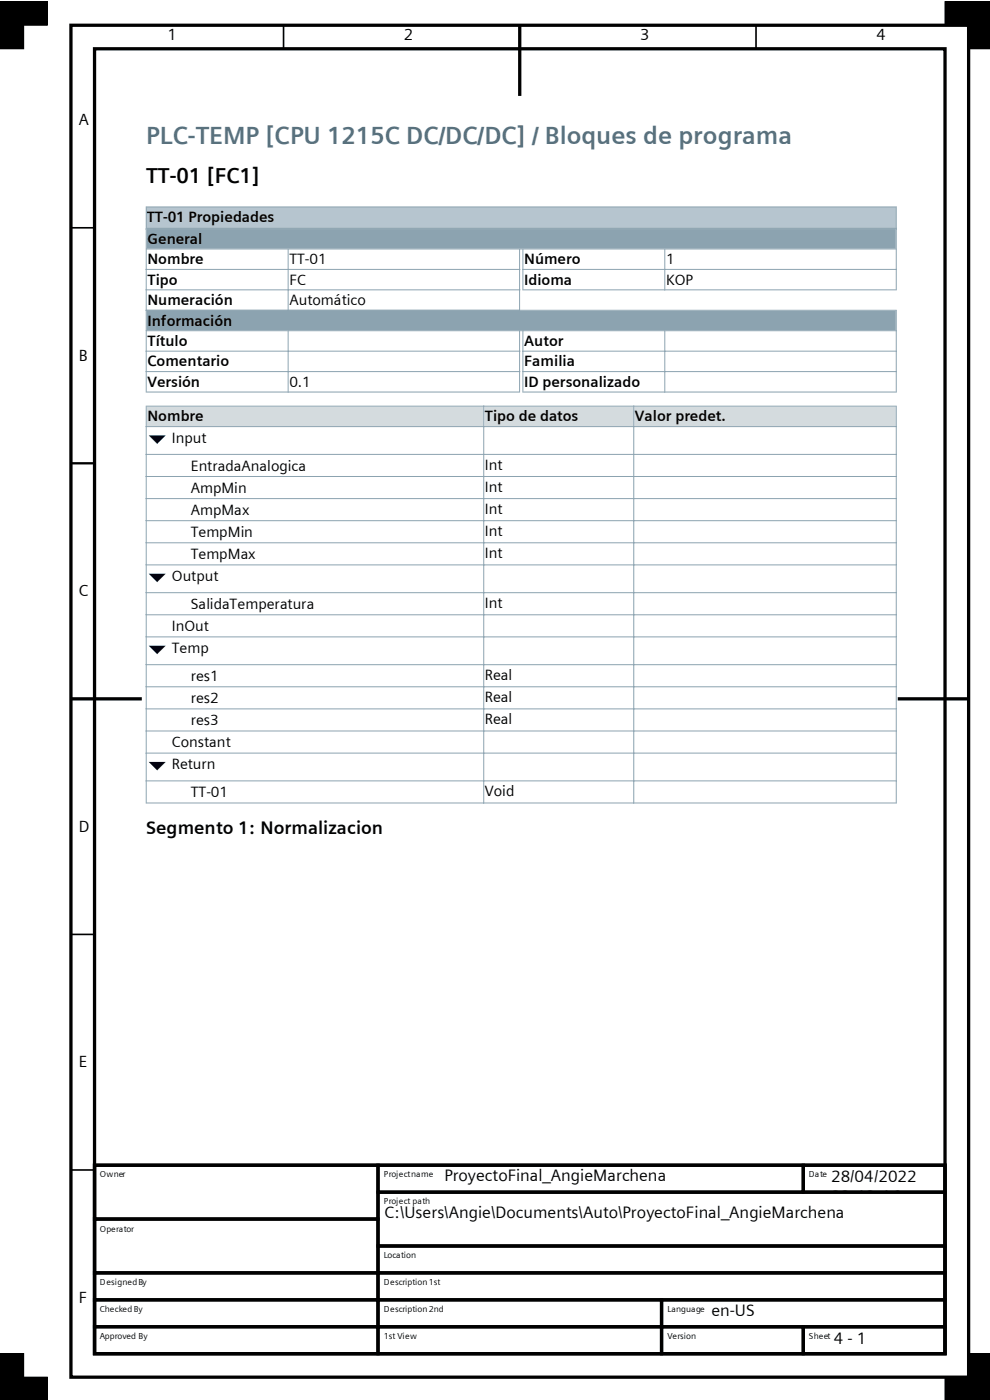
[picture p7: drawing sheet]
<svg xmlns="http://www.w3.org/2000/svg" width="210mm" height="297mm" viewBox="0 0 210 297" stroke-linecap="round" stroke-linejoin="round" font-family="sans-serif">
<path d="M60.2 5.4v5M160.4 5.4v5M15 48.3h5.1M15 98.3h5.1M15 198.2h5.1M15 248.2h5.1" fill="none" stroke="#000" stroke-width=".35"/>
<g fill="none" stroke="#000" stroke-width=".7" stroke-linecap="butt">
<path d="M15 5.4h190.5v286.8h-190.5zM20.1 10.4h180.4v276.8h-180.4zM110.3 5.4v14.9M15 148.3h15.1M190.4 148.3h15.1M20.1 247.2h60.1v11.4h-60.1zM20.1 258.6h60.1v11.4h-60.1zM20.1 247.2h180.4v40h-180.4zM80.2 247.2h90.2v5.7h-90.2zM80.2 252.9h120.3v11.4h-120.3zM170.4 247.2h30.1v5.7h-30.1zM20.1 270h60.1v5.8h-60.1z"/>
<path d="M20.1 275.8h60.1v5.7h-60.1zM80.2 264.3h120.3v5.7h-120.3zM80.2 270h120.3v5.8h-120.3zM80.2 275.8h60.1v5.7h-60.1zM140.3 275.8h60.2v5.7h-60.2zM20.1 281.5h60.1v5.7h-60.1zM80.2 281.5h60.1v5.7h-60.1zM140.3 281.5h30.1v5.7h-30.1zM170.4 281.5h30.1v5.7h-30.1z"/>
</g>
<path d="M0 .4h10v5h-10zM0 .4h5v10h-5zM200.5 .4h5v5h-5zM205.5 .4v10h4.6M205.5 .4h.1M205.5 .4h4.6M5 296.9v-9.7h-5v9.7v-4.7h10v4.7M210.1 292.2h-9.6v4.7M210.1 287.2h-4.6v9.7" fill="none" stroke="#000" stroke-width=".21"/>
<g fill="#000">
<path d="M0 .4h10v5h-10z" fill-rule="evenodd"/>
<path d="M0 .4h5v10h-5z" fill-rule="evenodd"/>
<path d="M200.5 .4h5v5h-5z" fill-rule="evenodd"/>
<path d="M205.5 .4h4.6v10h-4.6z" fill-rule="evenodd"/>
<path d="M0 292.2h10v4.7h-10z" fill-rule="evenodd"/>
<path d="M0 287.2h5v9.7h-5z" fill-rule="evenodd"/>
<path d="M200.5 292.2h9.6v4.7h-9.6z" fill-rule="evenodd"/>
<path d="M205.5 287.2h4.6v9.7h-4.6z" fill-rule="evenodd"/>
</g>
<path d="M31.1 44h158.9v4.2h-158.9z" fill="#b6c5cf"/>
<path d="M30.9 43.9h159.3M31 43.8v4.9M190.1 43.8v4.9" fill="none" stroke="#8ca3b0" stroke-width=".21"/>
<path d="M30.9 48.5h159.3" fill="none" stroke="#8ca3b0" stroke-width=".53"/>
<path d="M31 48.5h159.1v34.7h-159.1z" fill="#fff"/>
<path d="M31.1 48.6h158.9v4.1h-158.9zM31.1 66h158.9v4.1h-158.9z" fill-rule="evenodd" fill="#8ca3b0"/>
<g fill="none" stroke="#8ca3b0" stroke-width=".21">
<path d="M30.9 48.5h159.3M30.9 52.8h159.3M30.9 57.2h79.4M31 48.4v34.9M61.1 52.8v13.1M110.2 52.8v13.1M110.8 57.2h79.4M110.9 52.8v8.8M141 52.8v8.8M190.1 48.4v13.2M30.9 61.5h79.4M30.9 65.8h159.3"/>
<path d="M30.9 70.2h159.3M30.9 74.5h79.4M30.9 78.8h79.4M61.1 70.2v13.1M110.2 70.2v13.1M110.8 61.5h79.4M110.8 74.5h79.4M110.8 78.8h79.4M110.9 70.2v13.1M141 70.2v13.1M190.1 65.7v17.6M30.9 83.2h79.4"/>
<path d="M110.8 83.2h79.4"/>
</g>
<path d="M31 86.1h159.1v84.2h-159.1z" fill="#fff"/>
<path d="M31.1 86.3h71.4v4.1h-71.4zM102.7 86.3h31.7v4.1h-31.7zM134.5 86.3h55.5v4.1h-55.5z" fill-rule="evenodd" fill="#d4dbde"/>
<g fill="#000040">
<path d="M31.5 92.4h3.7l-1.8 1.8z"/>
<path d="M31.5 121.7h3.7l-1.8 1.8z"/>
<path d="M31.5 137h3.7l-1.8 1.8z"/>
<path d="M31.5 161.6h3.7l-1.8 1.8z"/>
</g>
<g fill="none" stroke="#8ca3b0" stroke-width=".21">
<path d="M30.9 86.2h159.3M30.9 90.5h159.3M30.9 96.4h159.3M31 86.1v84.3M102.6 86.1v84.3M134.4 86.1v84.3M190.1 86.1v84.3M30.9 101.1h159.3M30.9 105.8h159.3M30.9 110.5h159.3M30.9 115.2h159.3M30.9 119.8h159.3"/>
<path d="M30.9 125.7h159.3M30.9 130.4h159.3M30.9 135.1h159.3M30.9 141h159.3M30.9 145.7h159.3M30.9 150.4h159.3M30.9 155.1h159.3M30.9 159.8h159.3M30.9 165.7h159.3M30.9 170.4h159.3"/>
</g>
<text font-size="5.3" fill="#59717d" x="31" y="30.5">PLC-TEMP [CPU 1215C DC/DC/DC] / Bloques de programa</text>
<text font-size="4.6" x="31" y="38.8">TT-01 [FC1]</text>
<text font-size="3.9" x="31" y="177">Segmento 1: Normalizacion</text>
<g font-size="3.5">
<text x="94.3" y="250.5">ProyectoFinal_AngieMarchena</text>
<text x="176.3" y="250.8">28/04/2022</text>
<text x="176.3" y="255">23:13:16</text>
<text x="81.5" y="258.4">C:\Users\Angie\Documents\Auto\ProyectoFinal_AngieMarchena</text>
<text x="150.9" y="279.1">en-US</text>
<text x="176.9" y="285.2">4 - 1</text>
</g>
<g font-size="3.4">
<text x="35.6" y="8.6">1</text>
<text x="85.7" y="8.6">2</text>
<text x="135.8" y="8.6">3</text>
<text x="185.9" y="8.6">4</text>
<text x="16.7" y="26.5">A</text>
<text x="16.7" y="76.5">B</text>
<text x="16.7" y="126.5">C</text>
<text x="16.7" y="176.4">D</text>
<text x="16.7" y="226.4">E</text>
<text x="16.7" y="276.4">F</text>
</g>
<g font-size="3.2">
<text x="31.1" y="47.2">TT-01 Propiedades</text>
<text x="31.3" y="51.7">General</text>
<text x="31.3" y="56.1">Nombre</text>
<text x="61.4" y="56.1">TT-01</text>
<text x="111.2" y="56.1">Número</text>
<text x="141.3" y="56.1">1</text>
<text x="31.3" y="60.4">Tipo</text>
<text x="31.3" y="64.7">Numeración</text>
<text x="61.4" y="60.4">FC</text>
<text x="61.4" y="64.7">Automático</text>
<text x="111.2" y="60.4">Idioma</text>
<text x="141.3" y="60.4">KOP</text>
<text x="31.3" y="69.1">Información</text>
<text x="31.3" y="73.4">Título</text>
<text x="31.3" y="77.7">Comentario</text>
<text x="111.2" y="73.4">Autor</text>
<text x="111.2" y="77.7">Familia</text>
<text x="31.3" y="82.1">Versión</text>
<text x="61.4" y="82.1">0.1</text>
<text x="111.2" y="82.1">ID personalizado</text>
<text x="31.3" y="89.4">Nombre</text>
<text x="102.9" y="89.4">Tipo de datos</text>
<text x="134.7" y="89.4">Valor predet.</text>
<text x="36.4" y="93.9">Input</text>
<text x="40.5" y="99.8">EntradaAnalogica</text>
<text x="102.9" y="99.7">Int</text>
<text x="40.5" y="104.5">AmpMin</text>
<text x="102.9" y="104.4">Int</text>
<text x="40.5" y="109.2">AmpMax</text>
<text x="40.5" y="113.9">TempMin</text>
<text x="102.9" y="109">Int</text>
<text x="102.9" y="113.7">Int</text>
<text x="40.5" y="118.6">TempMax</text>
<text x="102.9" y="118.4">Int</text>
<text x="36.4" y="123.3">Output</text>
<text x="40.5" y="129.2">SalidaTemperatura</text>
<text x="102.9" y="129">Int</text>
<text x="36.4" y="133.9">InOut</text>
<text x="36.4" y="138.6">Temp</text>
<text x="40.5" y="144.4">res1</text>
<text x="40.5" y="149.1">res2</text>
<text x="102.9" y="144.3">Real</text>
<text x="102.9" y="148.9">Real</text>
<text x="40.5" y="153.8">res3</text>
<text x="102.9" y="153.6">Real</text>
<text x="36.4" y="158.5">Constant</text>
<text x="36.4" y="163.2">Return</text>
<text x="40.5" y="169.1">TT-01</text>
<text x="102.9" y="168.9">Void</text>
</g>
<g font-size="1.8">
<text x="21.2" y="249.7">Owner</text>
<text x="81.4" y="249.7">Project name</text>
<text x="171.6" y="249.7">Date</text>
<text x="81.4" y="255.5">Project path</text>
<text x="21.2" y="261.3">Operator</text>
<text x="81.4" y="266.9">Location</text>
<text x="21.2" y="272.7">Designed By</text>
<text x="81.4" y="272.7">Description 1st</text>
<text x="21.2" y="278.3">Checked By</text>
<text x="81.4" y="278.3">Description 2nd</text>
<text x="141.6" y="278.3">Language</text>
<text x="21.2" y="284.1">Approved By</text>
<text x="81.4" y="284.1">1st View</text>
<text x="141.6" y="284.1">Version</text>
<text x="171.6" y="284.1">Sheet</text>
</g>
</svg>
